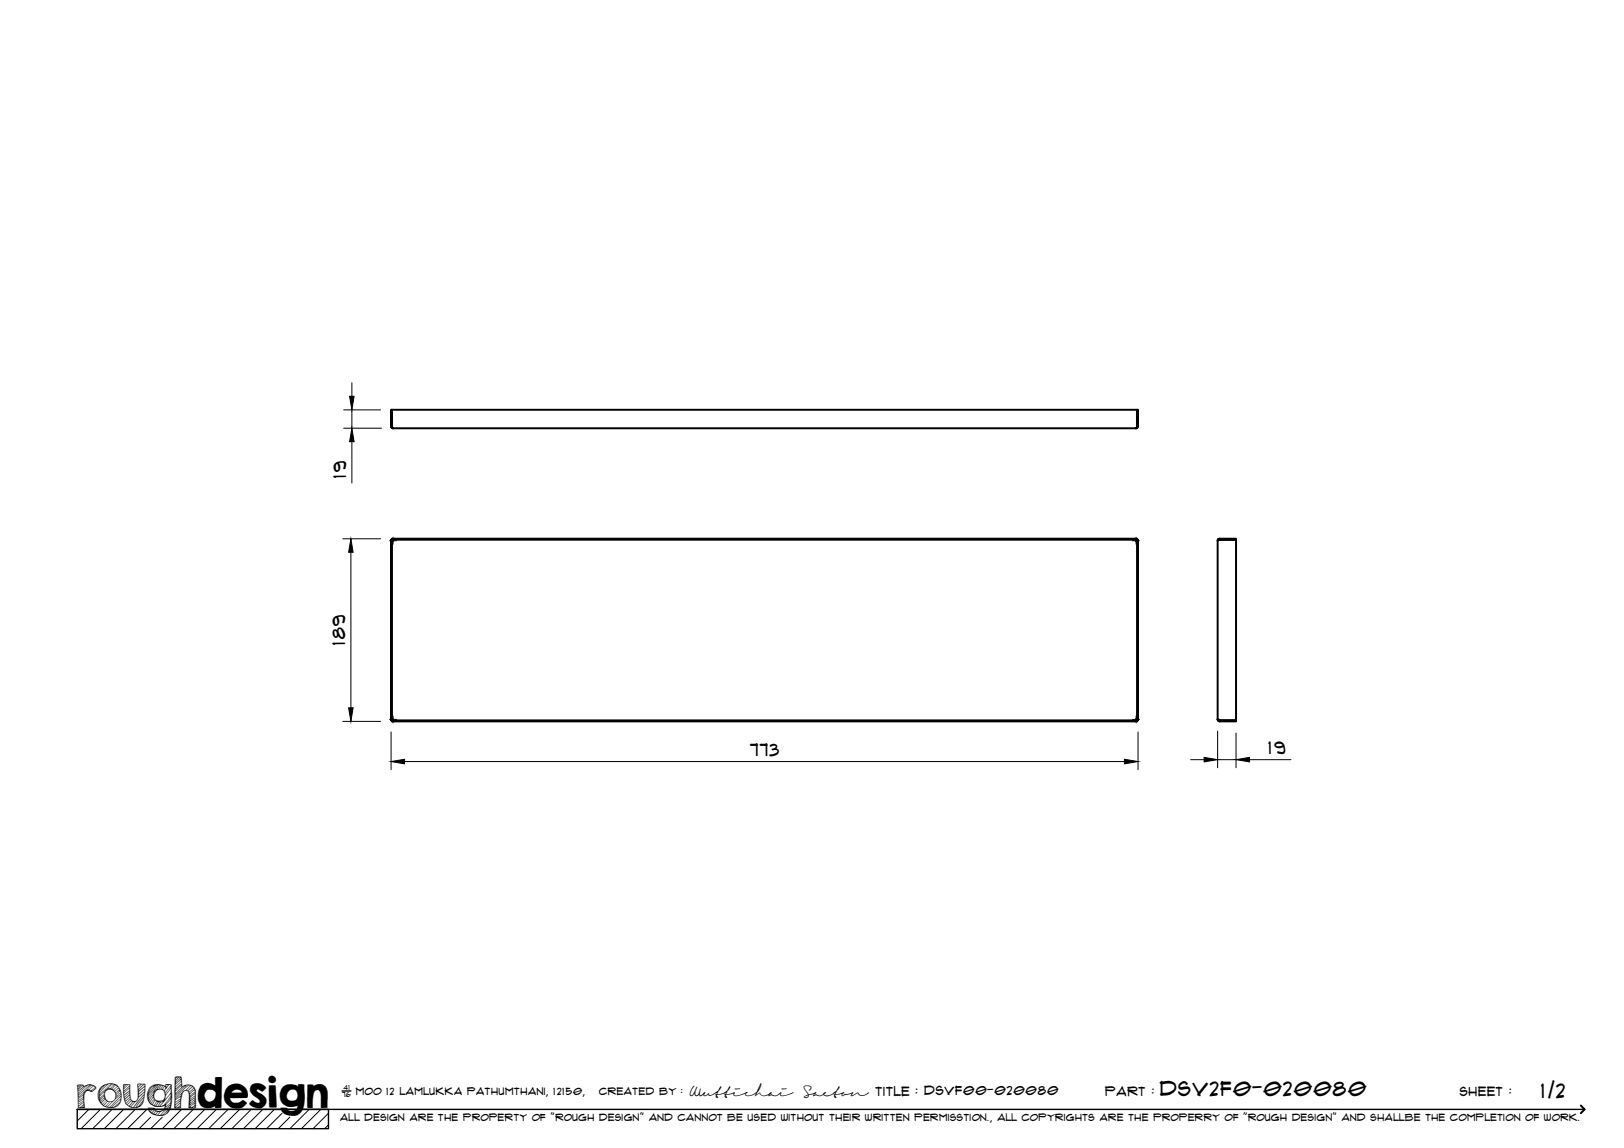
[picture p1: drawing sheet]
<svg xmlns="http://www.w3.org/2000/svg" width="420mm" height="297mm" viewBox="0 0 420 297" stroke-linecap="round" stroke-linejoin="round" font-family="sans-serif">
<!-- layer: Visible -->
<g fill="none" stroke="#000" stroke-width=".51">
<path d="M101.4 110.3v-4.3h-.2v4.4l.5 .4M101.4 110.3v.1M101.4 110.3l.3 .5h192.2M101.4 110.3v-4.3h192.8v4.3M101.7 110.8h.1M293.9 110.8h.1M294.2 110.3l-.3 .5M294.2 110.3v-4.3h.2v4.4l-.5 .4M294.2 110.3v.1M101.2 139.7h193.2v46.7h-193.2zM101.4 139.6l.3 .3zM101.4 139.4h192.8v47.3h-192.8z"/>
<path d="M101.7 139.9h.1M293.9 139.9h.1M294 139.7h.2l-.3 .2zM315 139.9h.1M315.5 139.6l-.1 .1M315.5 139.6h4.3v-.2h-4.4l-.4 .5M315.5 139.7l-.5 .2v46.2M315.5 139.7h4.3v46.7h-4.3M101.5 186.3l.2-.2zM101.7 186.1h.1M293.9 186.1l.3 .3zM293.9 186.1h.1"/>
<path d="M315 186.1l.1 .3 .3 .3h4.4v-.3h-4.3M315 186.1l.5 .3M315.4 186.4h.1"/>
</g>
<circle cx="315" cy="186.1" r=".25" fill="#000"/>
<!-- layer: TitleBlock -->
<path d="M20 287h65v5h-65zM20 287h390M88.5 282.3h2.3" fill="none" stroke="#000" stroke-width=".36"/>
<path d="M409 286.1l1 .9-1 1" fill="none" stroke="#000" stroke-width=".51"/>
<g fill="none" stroke="#000" stroke-width=".26">
<path d="M23 287l-3 3.1M26 287l-5 5M29 287l-5 5M32 287l-5 5M35 287l-5 5M38 287l-5 5M39 289.1l-3 2.9M42 289.1l-3 2.9M47 287l-5 5M50 287l-5 5M53 287l-5 5M56 287l-5 5"/>
<path d="M59 287l-5 5M62 287l-5 5M65 287l-5 5M68 287l-5 5M71 287l-5 5M73 288l-4 4M75 289.1l-3 2.9M80 287l-5 5M83 287l-5 5M85 288l-4 4M85 291l-1 1"/>
</g>
<!-- layer: Smart Centers -->
<path d="M100.8 139.9h1.8M101.7 139v1.8M293 139.9h1.8M293.9 139v1.8M100.8 186.1h1.8M101.7 185.3v1.7M293 186.1h1.8M293.9 185.3v1.7" fill="none" stroke="#000" stroke-width=".26"/>
<!-- layer: FD_Dimensions -->
<g fill="none" stroke="#000" stroke-width=".26">
<path d="M91 99v3.5M88.9 106.1h9.5M88.9 110.8h9.8M91 106.1v4.7M91 114.3v10.7M88.7 139.4h9.7M90.8 142.9v40.2M88.7 186.7h9.7M101.2 189.4v9.7M104.7 197h186.2M294.4 189.4v9.7M308 196.6h3.5"/>
<path d="M315 189.2v9.5M315 196.6h4.8M319.8 189.7v9M323.3 196.6h10.7"/>
</g>
<path d="M90.4 102.5h1.2l-.6 3.6zM91 110.8l.6 3.5h-1.2zM90.8 139.4l.6 3.5h-1.2zM90.2 183.1h1.2l-.6 3.6zM101.2 197l3.5-.5v1.1zM290.9 196.5l3.5 .5-3.5 .6zM311.5 196l3.5 .6-3.5 .5zM319.8 196.6l3.5-.6v1.1z" fill="#000" stroke="#000" stroke-width=".26"/>
<text font-size="9.7" x="19.9" y="286.8">roughdesign</text>
<g font-size="5.3">
<text x="300.1" y="283.6">DSV2F0-020080</text>
<text x="398.7" y="284">1/2</text>
</g>
<g font-size="4.6">
<text x="89.6" y="123.6" transform="rotate(-90 89.6 123.6)">19</text>
<text x="89.3" y="166.9" transform="rotate(-90 89.3 166.9)">189</text>
<text x="194.1" y="195.5">773</text>
<text x="328.2" y="195.1">19</text>
</g>
<g font-size="3.4">
<text x="178.3" y="283.5">Wuttichai</text>
<text x="208.1" y="283.5">Saeton title : DSVF00-020080</text>
</g>
<g font-size="3.3">
<text x="286" y="283.5">Part :</text>
<text x="377.7" y="283.5">sheet :</text>
</g>
<g font-size="2.7">
<text x="92.1" y="283.3">moo 12 Lamlukka pathumthani, 12150,</text>
<text x="155" y="283.3">created by :</text>
</g>
<text font-size="2.6" x="88" y="290.1">all design are the property of &quot;rough design&quot; and cannot be used without their written permisstion., all copyrights are the properry of &quot;rough design&quot; and shallbe the completion of work.</text>
<g font-size="1.9">
<text x="88.5" y="283.9">76</text>
<text x="88.9" y="282.1">41</text>
</g>
</svg>
